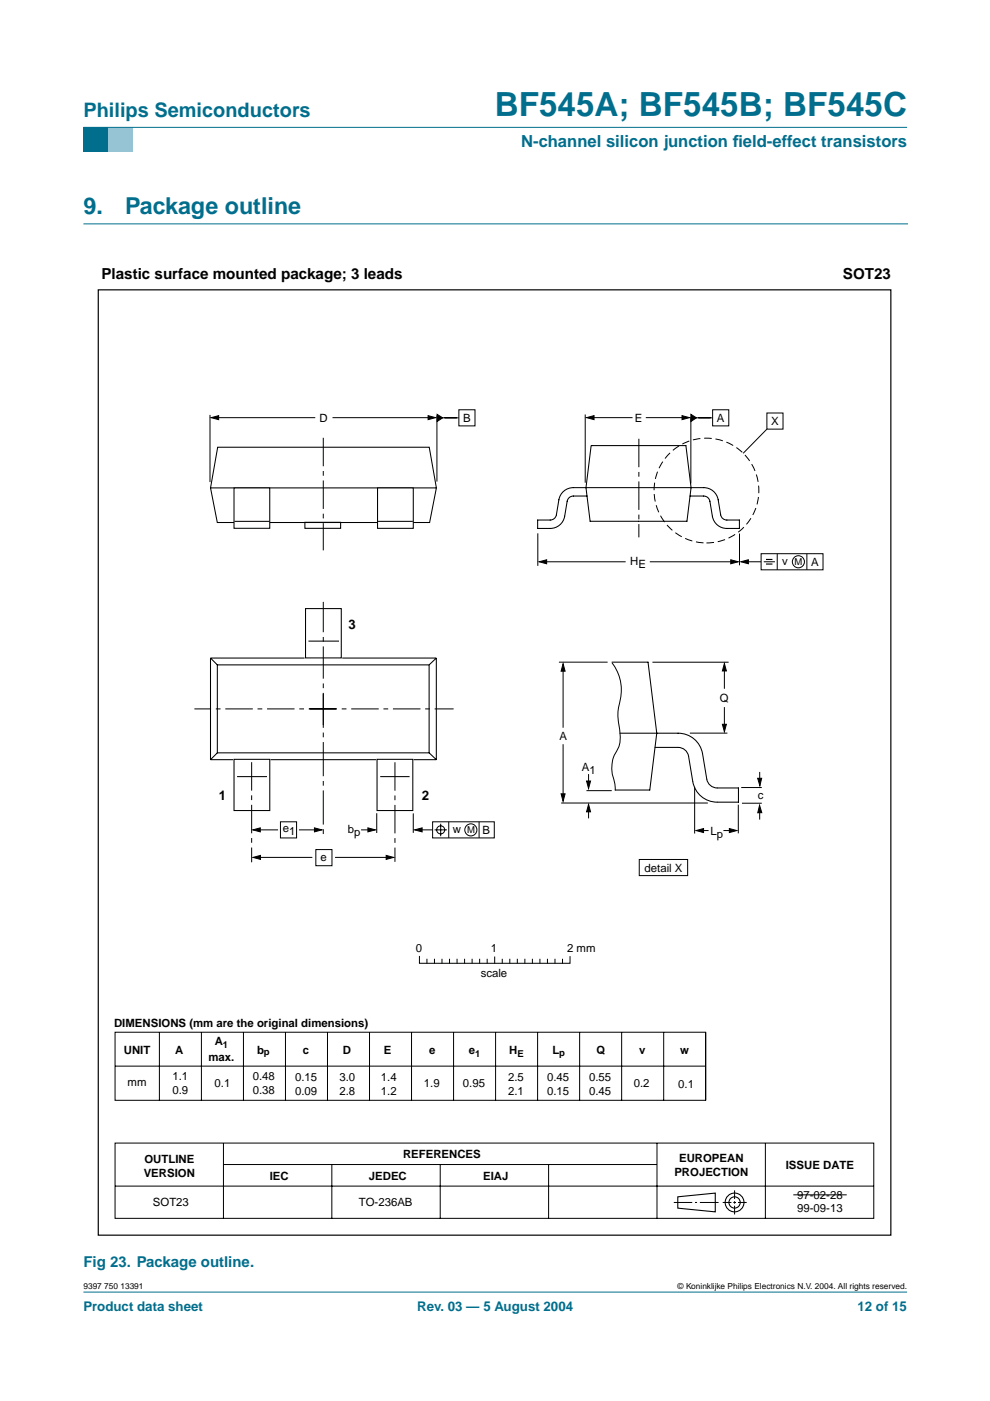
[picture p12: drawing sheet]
<svg xmlns="http://www.w3.org/2000/svg" width="210mm" height="297mm" viewBox="0 0 210 297" stroke-linecap="round" stroke-linejoin="round" font-family="sans-serif">
<path d="M17.7 273.9h174.6z" fill="#006e8c" stroke="#006e8c" stroke-width=".21"/>
<path d="M17.7 27h5.3v5.3h-5.3z" fill-rule="evenodd" fill="#006e8c"/>
<path d="M23 27h5.3v5.3h-5.3z" fill-rule="evenodd" fill="#96c4d6"/>
<path d="M17.7 27h174.6z" fill="#006e8c" stroke="#006e8c" stroke-width=".21"/>
<path d="M17.7 47.5h174.7" fill="none" stroke="#006e8c" stroke-width=".21"/>
<g fill="none" stroke="#000" stroke-width=".21">
<path d="M44.5 88v14.2M45.7 88.6h21.1M70.5 88.6h21M92.6 88.1v14M93.2 88.6h4.1M97.3 86.9h3.4v3.4h-3.4zM124.1 87.9v14.4M125.1 88.5h9M136.9 88.5h8.5M146.5 88.5v14M147 88.6h4.1M151.1 86.9h3.4v3.4h-3.4z"/>
<path d="M162.6 87.6h3.4v3.4h-3.4zM162.6 91l-5 5.1M114 113.1v6.9M115.1 119.1h17.6M137.8 119.1h17.7M156.8 113.1v6.8M158 119.1h3.4M161.4 117.4h13.1v3.4h-13.1zM161.9 119.1h2.4M164.8 117.4v3.4M171.1 117.4v3.4M119.4 157.8v11.1"/>
<path d="M119.4 141.8v12.5M129.8 140.5a9.9 9.9 0 0 1 1.3 9.5 12.4 12.4 0 0 0 .3 5.2 6.2 6.2 0 0 1-1.1 4.9 7.8 7.8 0 0 0 0 5.9l.1 1.6M138.3 140.4h16.2M146.3 155.4h7.9M153.6 141.4v4.6M153.6 149.9v4.5M54.5 175.9h4.5M59.5 174.2h3.4v3.5h-3.4zM63.4 175.9h4M76.6 175.9h2.2M79.9 172.4v4.2M87.6 172.5v4.1"/>
<path d="M88.8 175.9h2.9M91.7 174.2h13.1v3.5h-13.1zM92.1 175.9h2.7M93.4 174.6v2.7M95.1 174.2v3.5M101.6 174.2v3.5M119 170.3h31.1M124.8 164.1v2.6M124.8 171.5v2M147.3 166.8v9.9M148.5 176.1h1.7M153.4 176.1h1.7"/>
<path d="M156.5 170.6v6.1M157.2 167h4.3M157.3 170.3h4.2M161.1 171.7v2.1M161.1 163.7v2.4M54.5 181.8h11.7M67 180.1h3.4v3.4h-3.4zM71 181.8h11.6M135.5 182.2h10.3v3.4h-10.3zM24.4 218.9h125.2v14.4h-125.2zM33.8 218.9v14.4M42.7 218.9v14.4"/>
<path d="M51.6 218.9v14.4M60.5 218.9v14.4M69.4 218.9v14.4M78.3 218.9v14.4M87.3 218.8v14.5M88.9 202.8v1.4h32v-1.4M90.5 203.4v.8M92.1 203.4v.8M93.7 203.4v.8M95.3 203.4v.8M96.2 218.9v14.4M96.9 203.4v.8"/>
<path d="M98.5 203.4v.8M100.1 203.4v.8M101.7 203.4v.8M103.3 203.4v.8M104.9 202.9v1.3M105.1 218.9v14.4M106.5 203.4v.8M108.1 203.4v.8M109.7 203.4v.8M111.3 203.4v.8M112.9 203.4v.8M114 218.9v14.4"/>
<path d="M114.5 203.4v.8M116.1 203.4v.8M117.7 203.4v.8M119.3 203.4v.8M122.9 218.9v14.4M131.8 218.9v14.4M140.7 218.9v14.4M149.6 218.9v14.4M24.4 226h125.2M24.4 242.4h160.9v15.9h-160.9zM24.4 251.5h160.9M47.4 242.4v15.9"/>
<path d="M47.4 246.9h91.8M70.4 246.9v11.4M93.3 246.9v11.4M116.3 246.9v11.4M139.3 242.4v15.9M142.9 254.9h3.9M147.4 254.9h.4M148.4 254.9h4M153.2 254.9h1.9M155.5 254.9h.5M155.7 252.4v1.8M155.7 254.7v.5"/>
<path d="M155.7 255.6v1.9M156.5 254.9h1.8M162.3 242.4v15.9"/>
<circle cx="169.3" cy="119.1" r="1.28"/>
<circle cx="93.4" cy="175.9" r=".86"/>
<circle cx="99.8" cy="176" r="1.28"/>
</g>
<g fill="none" stroke="#000" stroke-width=".23">
<path d="M143.7 253.7l8-.7v3.9l-8-.7z"/>
<circle cx="155.7" cy="254.9" r="1.99"/>
<circle cx="155.7" cy="254.9" r="1.2"/>
</g>
<g fill="#000" stroke="#000" stroke-width=".21">
<path d="M44.8 88.6l1.6-.5v.9zM90.8 88.1l1.6 .5-1.6 .4zM92.7 87.8l1.2 .8-1.2 .8zM124.4 88.5l1.6-.4v.9zM144.6 88.1l1.6 .4-1.6 .5zM146.5 87.8l1.2 .8-1.2 .8zM114.3 119.1l1.6-.4v.8zM154.9 118.7l1.6 .4-1.6 .4zM157.1 119.1l1.6-.4v.8zM119.4 140.7l.4 1.6h-.8zM153.6 140.7l.4 1.6h-.8zM153.2 153.6h.8l-.4 1.6z"/>
<path d="M53.6 175.9l1.6-.4v.9zM66.7 175.5l1.6 .4-1.6 .5zM78 175.5l1.6 .4-1.6 .5zM87.9 175.9l1.6-.4v.9zM119 168.3h.8l-.4 1.6zM124.8 170.5l.4 1.6h-.8zM124.4 165.6h.8l-.4 1.6zM147.6 176.1l1.6-.4v.8zM154.6 175.7l1.6 .4-1.6 .4zM161 170.7l.5 1.6h-.8zM160.6 165h.9l-.4 1.6zM53.6 181.8l1.6-.4v.8z"/>
<path d="M81.9 181.4l1.6 .4-1.6 .4z"/>
</g>
<path d="M65.6 150.3h30.6M71.3 150.3h-30.1" fill="none" stroke="#000" stroke-width=".21" stroke-dasharray="5.8 1 1 1" stroke-linecap="butt"/>
<path d="M68.5 153.7v-26.1" fill="none" stroke="#000" stroke-width=".21" stroke-dasharray="6.8 1 1 1" stroke-linecap="butt"/>
<path d="M68.5 147.1v29.8" fill="none" stroke="#000" stroke-width=".21" stroke-dasharray="7.2 1 1 1" stroke-linecap="butt"/>
<path d="M162.4 118.6h1.4M162.4 119.6h1.4" fill="none" stroke="#000" stroke-width=".24"/>
<path d="M20.8 61.5h168.1v200.4h-168.1z" fill="none" stroke="#000" stroke-width=".25"/>
<g fill="none" stroke="#000" stroke-width=".22">
<path d="M46.2 94.8h44.8l1.5 8.6-1.4 7.4h-45l-1.5-7.4zM44.7 103.4h47.8M64.6 110.7h7.6v1.3h-7.6zM44.6 139.5l1.5 1.5M44.6 139.5v21.6M44.6 139.5h20M64.8 129h7.6v10.5h-7.6zM65.4 135.9h6.5M72.6 139.5h19.9M92.5 139.5l-1.5 1.5M92.5 139.5v21.6M46.1 141h44.9v18.6h-44.9z"/>
<path d="M46.1 159.6l-1.5 1.5M91 159.6l1.5 1.5M44.6 161.1h4.8M49.6 161h7.6v10.9h-7.6zM50.3 164.7h6.3M57.4 161.1h22.3M79.9 161h7.6v10.9h-7.6zM80.6 164.7h6.2M87.7 161.1h4.8"/>
</g>
<circle cx="149.8" cy="104" r="11.1" fill="none" stroke="#000" stroke-width=".21" stroke-dasharray="1.6 .8" stroke-linecap="butt"/>
<path d="M68.5 92.8v23.9M135.5 93v20.9M53.4 161.6v21.2M83.7 161.6v21.1" fill="none" stroke="#000" stroke-width=".21" stroke-dasharray="6 1 1 1" stroke-linecap="butt"/>
<path d="M49.6 103.5h7.6v8.5h-7.6z" fill="#fff" stroke="#000" stroke-width=".22"/>
<path d="M49.7 110.5h7.5" fill="none" stroke="#000" stroke-width=".22"/>
<path d="M80 103.5h7.6v8.5h-7.6z" fill="#fff" stroke="#000" stroke-width=".22"/>
<path d="M125.3 94.5h20.1l1.1 8.9-.9 7.1h-20.5l-.9-7.1zM80.1 110.5h7.4M124.5 105.2h-2.9a1.33 1.33 0 0 0-1.3 1.1l-.6 3.2a3.1 3.1 0 0 1-3 2.5h-2.7v-1.7h2.7a1.33 1.33 0 0 0 1.3-1.1l.5-3.2a3.1 3.1 0 0 1 3.1-2.6h27.6a3.1 3.1 0 0 1 3.1 2.6l.5 3.2a1.33 1.33 0 0 0 1.3 1.1h2.7v1.7a6 6 0 0 1-4.5-.5 3.1 3.1 0 0 1-1.3-2l-.5-3.2a1.33 1.33 0 0 0-1.3-1.1h-2.9M129.8 140.4h7.6l1.8 15.1-1.4 12h-7.4M131.4 155.5h12.4a5.2 5.2 0 0 1 5.2 4.3l.9 5.4a2.24 2.24 0 0 0 2.2 1.9h4.5v3h-4.5a5.2 5.2 0 0 1-5.2-4.4l-.9-5.4a2.24 2.24 0 0 0-2.2-1.8h-4.9" fill="none" stroke="#000" stroke-width=".22"/>
<path d="M118.6 140.4h10.2M124.3 167.6h5.4M168.2 253.3h11.3" fill="none" stroke="#000" stroke-width=".21"/>
<text font-size="7.1" fill="#006e8c" x="104.9" y="24.7">BF545A; BF545B; BF545C</text>
<g font-size="4.9" fill="#006e8c">
<text x="17.7" y="45.5">9.</text>
<text x="26.5" y="45.5">Package outline</text>
</g>
<text font-size="4.2" fill="#006e8c" x="17.7" y="24.9">Philips Semiconductors</text>
<g font-size="3.5" fill="#006e8c">
<text x="110.5" y="31.1">N-channel silicon junction f</text>
<text x="155.4" y="31.1">ield-effect transistors</text>
</g>
<g font-size="3.2">
<text x="21.5" y="59.1">Plastic surface mounted package; 3 leads</text>
<text x="178.7" y="59.1">SOT23</text>
</g>
<text font-size="3.2" fill="#006e8c" x="17.7" y="268.7">Fig 23. Package outline.</text>
<g font-size="2.8">
<text x="73.9" y="133.3">3</text>
<text x="46.4" y="169.5">1</text>
<text x="89.5" y="169.5">2</text>
</g>
<g font-size="2.8" fill="#006e8c">
<text x="17.7" y="278">Product data sheet</text>
<text x="88.5" y="278">Rev. 03 — 5 August 2004</text>
<text x="181.8" y="278">12 of 15</text>
</g>
<g font-size="2.4">
<text x="67.7" y="89.4">D</text>
<text x="98.2" y="89.5">B</text>
<text x="134.6" y="89.5">E</text>
<text x="152" y="89.5">A</text>
<text x="163.5" y="90.2">X</text>
<text x="133.6" y="119.7">H</text>
<text x="165.9" y="119.8">v</text>
<text x="172" y="120">A</text>
<text x="135.4" y="120.5">E</text>
<text x="152.6" y="148.8">Q</text>
<text x="118.6" y="156.8">A</text>
<text x="123.4" y="163.5">A</text>
<text x="125" y="164.1">1</text>
<text x="160.7" y="169.3">c</text>
<text x="59.9" y="176.4">e1</text>
<text x="73.7" y="176.6">bp</text>
<text x="96" y="176.7">w</text>
<text x="102.3" y="176.9">B</text>
<text x="150.7" y="177">Lp</text>
<text x="68" y="182.5">e</text>
<text x="136.7" y="184.8">detail X</text>
<text x="88.1" y="201.9">0</text>
<text x="104.1" y="201.9">1</text>
<text x="120.2" y="201.9">2 mm</text>
<text x="101.9" y="207.2">scale</text>
<text x="24.2" y="217.7">DIMENSIONS (mm are the original dimensions)</text>
<text x="45.5" y="221.5">A</text>
<text x="26.3" y="223.4">UNIT</text>
<text x="37.1" y="223.5">A</text>
<text x="44.2" y="225">max.</text>
<text x="54.5" y="223.4">b</text>
<text x="64.2" y="223.4">c</text>
<text x="72.7" y="223.4">D</text>
<text x="81.4" y="223.4">E</text>
<text x="91" y="223.4">e</text>
<text x="99.4" y="223.4">e</text>
<text x="108" y="223.4">H</text>
<text x="117.1" y="223.4">L</text>
<text x="126.5" y="223.4">Q</text>
<text x="135.5" y="223.4">v</text>
<text x="144.2" y="223.4">w</text>
<text x="27.1" y="230.3">mm</text>
<text x="36.5" y="229">1.1</text>
<text x="36.5" y="231.9">0.9</text>
<text x="45.5" y="230.4">0.1</text>
<text x="53.6" y="229.1">0.48</text>
<text x="53.6" y="232">0.38</text>
<text x="62.6" y="229.2">0.15</text>
<text x="62.6" y="232.1">0.09</text>
<text x="71.9" y="229.2">3.0</text>
<text x="71.9" y="232.1">2.8</text>
<text x="80.8" y="229.2">1.4</text>
<text x="80.8" y="232.1">1.2</text>
<text x="89.9" y="230.5">1.9</text>
<text x="98.1" y="230.5">0.95</text>
<text x="107.7" y="229.2">2.5</text>
<text x="107.7" y="232.1">2.1</text>
<text x="116" y="229.2">0.45</text>
<text x="116" y="232.1">0.15</text>
<text x="124.9" y="229.2">0.55</text>
<text x="124.9" y="232.1">0.45</text>
<text x="134.4" y="230.5">0.2</text>
<text x="143.8" y="230.7">0.1</text>
<text x="85.5" y="245.6">REFERENCES</text>
<text x="30.5" y="249.5">VERSION</text>
<text x="30.6" y="246.6">OUTLINE</text>
<text x="57.2" y="250.2">IEC</text>
<text x="78.2" y="250.2">JEDEC</text>
<text x="102.4" y="250.2">EIAJ</text>
<text x="143" y="249.2">PROJECTION</text>
<text x="144" y="246.3">EUROPEAN</text>
<text x="166.6" y="247.8">ISSUE DATE</text>
<text x="32.4" y="255.8">SOT23</text>
<text x="76.1" y="255.8">TO-236AB</text>
<text x="169" y="254.1">97-02-28</text>
<text x="169" y="257.1">99-09-13</text>
</g>
<g font-size="2">
<text x="168.5" y="119.8">M</text>
<text x="99" y="176.7">M</text>
<text x="47.3" y="222.1">1</text>
<text x="56" y="223.8">p</text>
<text x="100.7" y="224.2">1</text>
<text x="109.7" y="224.2">E</text>
<text x="118.6" y="224">p</text>
</g>
<g font-size="1.8">
<text x="17.7" y="273.4">9397 750 13391</text>
<text x="143.7" y="273.4">© Koninklijke Philips Electronics N.V. 2004. All rights reserved.</text>
</g>
</svg>
